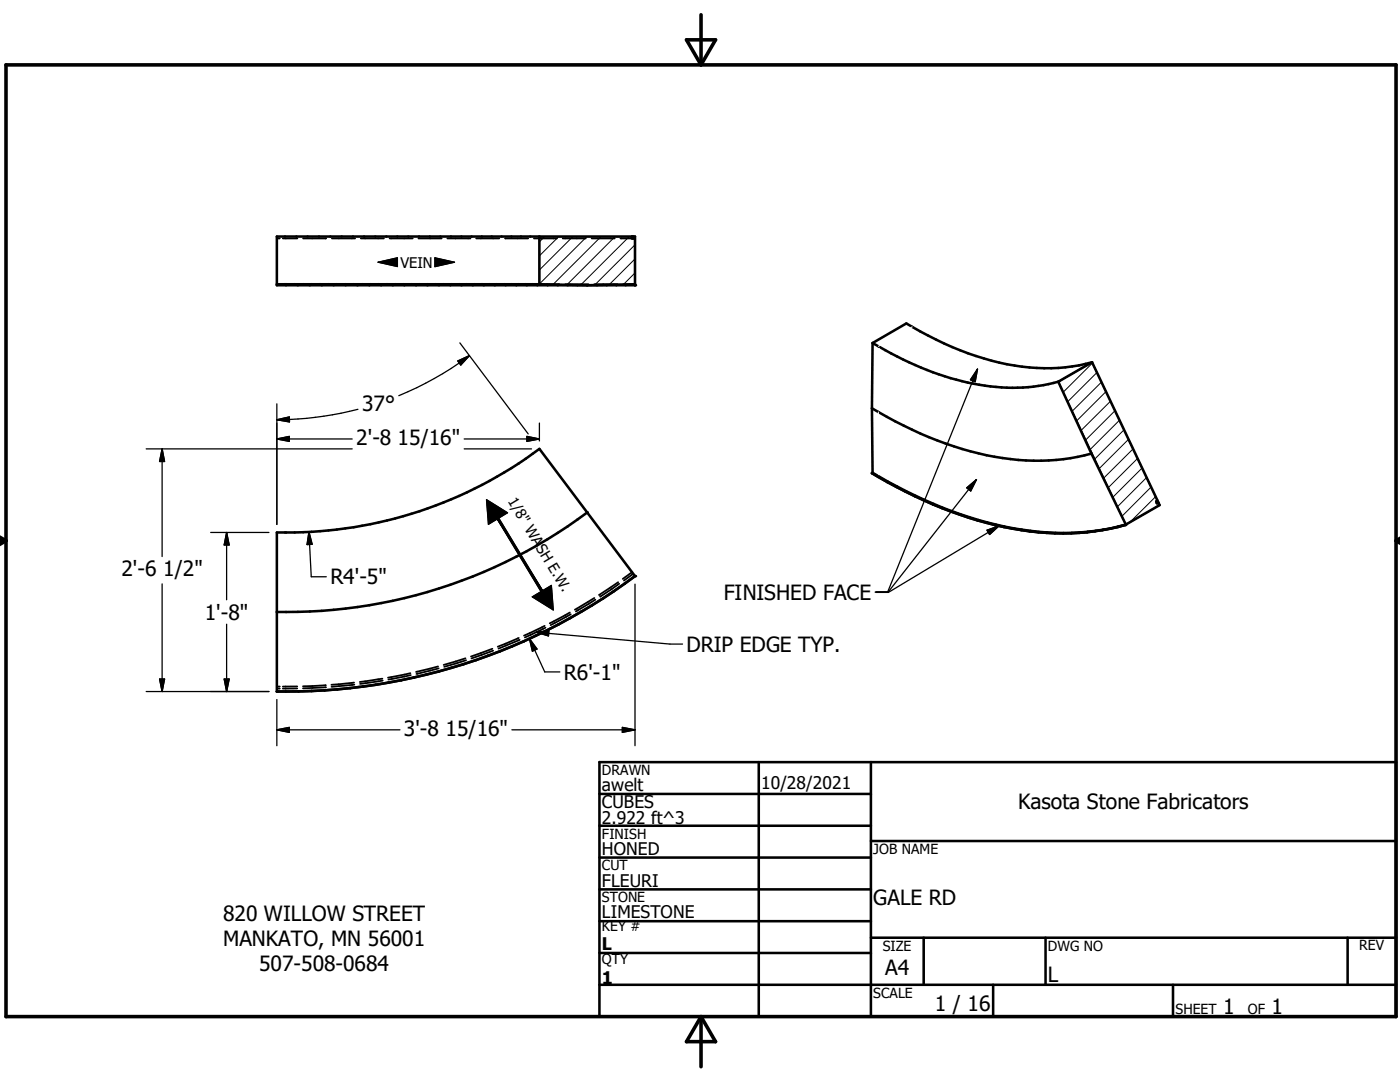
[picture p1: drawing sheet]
<svg xmlns="http://www.w3.org/2000/svg" width="279mm" height="216mm" viewBox="0 0 279 216" stroke-linecap="round" stroke-linejoin="round" font-family="sans-serif">
<g fill="none" stroke="#000" stroke-width=".51">
<path d="M55.3 47.2h71.4v9.7h-71.4zM55.3 56.7h52.3M107.6 56.7l9.6 .2 9.5-.2M107.6 47.2v9.5M126.1 47.2v.4h.3v-.4M174.1 68.4a57.5 57.5 0 0 0 26.9 9 33.4 33.4 0 0 0 10.2-1.2M174.1 68.4l-.1 13.1M174.1 68.4l6.8-3.9a58.4 58.4 0 0 0 24.6 8.8 34 34 0 0 0 12.4-1M211.2 76.2l6.6 14.3M217.9 72.3l13.1 27.6-.3 .2 .2 .3 .3-.1M217.9 72.3l-6.7 3.9M174 81.5a69.7 69.7 0 0 0 29.2 10.3 41.3 41.3 0 0 0 14.6-1.3"/>
<path d="M174 81.5l.1 12.8M174.1 94.3l-.1 .1a82.3 82.3 0 0 0 31.5 11.6 46.9 46.9 0 0 0 19.2-1.3M174.1 94.3a80.6 80.6 0 0 0 33.2 11.8 47.1 47.1 0 0 0 17.4-1.4M217.8 90.5l6.9 14.2M55.3 106.2a84.5 84.5 0 0 0 52.3-16.6l19.1 25.4a116.2 116.2 0 0 1-71.4 23zM117.2 102.3a100.6 100.6 0 0 1-61.9 19.8M231.2 100.3h-.3M231.2 100.3l.2 .5-6.7 3.9M119.6 158.4h54.2M119.6 152.1h159v50.8h-159zM151.4 152.1v50.8M173.8 152.1v50.8"/>
<path d="M119.6 164.8h54.2M119.6 171.1h54.2M119.6 177.5h54.2M173.8 167.8h104.8M119.6 183.8h54.2M119.6 190.2h54.2M119.6 196.5h159M173.8 187.1h104.8M184.3 187.1v9.4M198.2 196.5v6.4M208.7 187.1v9.4M234.1 196.5v6.4"/>
<path d="M268.9 187.1v9.4"/>
</g>
<g fill="none" stroke="#000" stroke-width=".36">
<path d="M55.3 56.7h.5M55.3 47.6h.5M56.4 56.7h2.9M56.4 47.6h2.9M60.5 47.6h4.6M60.5 56.7h4.7M66.2 47.6h4.7M66.3 56.7h4.7M72 47.6h4.6M72.1 56.7h4.7M77.8 47.6h4.6M77.9 56.7h4.7"/>
<path d="M83.5 47.6h4.6M83.7 56.7h4.7M89.3 47.6h4.6M89.6 56.7h4.6M95 47.6h4.6M95.4 56.7h4.6M100.8 47.6h4.6M101.2 56.7h4.6M106.6 47.6h4.6M107 56.7h4.6M112.3 47.6h4.6M112.8 56.7h4.6"/>
<path d="M118.1 47.6h4.6M118.6 56.7h4.6M123.8 47.6h2.3M124.4 56.7h2.3M175.4 95.1l-.1 .1M118.6 119.3l-3.9 2.4M118.8 119.7l-3.9 2.3M119.6 118.7h.1M123.4 116.2l-3.8 2.5M123.6 116.5l-3.8 2.5M126.1 114.2l-1.8 1.3M126.4 114.5l-1.9 1.3"/>
<path d="M55.3 137.4h.5M55.3 137h.5M59.3 137.4h-2.9M59.3 137h-2.9M65 136.7l-4.5 .2M65 137.1l-4.5 .3M70.7 136.2l-4.6 .4M70.7 136.6l-4.5 .4M76.3 135.4l-4.5 .7M76.4 135.8l-4.5 .7M81.9 134.3l-4.5 .9M82 134.7l-4.5 .9"/>
<path d="M87.4 133l-4.4 1.1M87.6 133.4l-4.5 1.1M92.9 131.4l-4.4 1.3M93 131.7l-4.4 1.4M98.3 129.5l-4.3 1.5M98.4 129.8l-4.3 1.6M103.5 127.3l-4.2 1.7M103.7 127.7l-4.2 1.7M108.7 124.9l-4.1 1.9M108.9 125.2l-4.2 2M113.7 122.2l-4 2.2M113.9 122.6l-4 2.1"/>
</g>
<g fill="#000">
<circle cx="82.6" cy="56.7" r=".18"/>
<circle cx="126.4" cy="47.6" r=".25"/>
<circle cx="126.7" cy="56.9" r=".25"/>
<circle cx="174" cy="94.4" r=".25"/>
<circle cx="117.2" cy="102.3" r=".18"/>
<circle cx="126.7" cy="115" r=".25"/>
<circle cx="224.6" cy="104.8" r=".25"/>
<circle cx="230.9" cy="100.4" r=".25"/>
<circle cx="55.3" cy="138" r=".25"/>
</g>
<path d="M175.5 69.2l-.2 13 .1 12.9M182.1 65.2l-6.8 3.9" fill="none" stroke="#fff" stroke-width=".2"/>
<path d="M75.4 52.3l3.9-.9v1.8zM86.8 51.4l3.9 .9-3.9 .9zM97.1 99.7l4.2 2.6-3.8 2.3zM99.2 103.6l.3-.2 8.8 14.5zM99.2 103.6l9.1 14.3-.3 .2zM106.2 119.1l3.8-2.3 .4 4.9z" fill="#000" stroke="#000" stroke-width=".2"/>
<g fill="none" stroke="#000" stroke-width=".2">
<path d="M108.7 47.2l-1.1 1.1M111.5 47.2l-3.9 3.9M114.3 47.2l-6.7 6.7M117.1 47.2l-9.5 9.5M119.9 47.2l-9.7 9.7M122.7 47.2l-9.7 9.7M125.6 47.2l-9.8 9.7M126.7 54.5l-2.4 2.4M126.7 51.7l-5.2 5.2M126.7 48.8l-8.1 8.1M211.8 75.8l-.5 .5M218 72.4l-5.8 5.8"/>
<path d="M218.9 74.3l-5.8 5.9M219.8 76.2l-5.8 5.9M220.7 78.1l-5.8 5.9M221.6 80l-5.8 5.9M222.5 82l-5.8 5.8M223.4 83.9l-5.8 5.8M224.3 85.8l-5.8 5.8M225.2 87.7l-5.8 5.8M226.1 89.6l-5.8 5.8M227 91.5l-5.8 5.8M227.9 93.4l-5.8 5.8M228.8 95.3l-5.8 5.8"/>
<path d="M229.7 97.2l-5.8 5.8M230.6 99.1l-5.1 5.1"/>
</g>
<path d="M1.2 12.9h277.4v190h-277.4zM137 7.9h5.8l-2.9 5zM139.9 2.9v10M-.1 107.9h1.3M-.1 107.2l1.3 .7M1.2 107.9l-1.2 .7M278.6 107.9h.8M278.6 107.9l.8 .5M279.4 107.4l-.8 .5M139.9 202.9v10M139.9 202.9l2.9 5h-5.8z" fill="none" stroke="#000" stroke-width=".71"/>
<g fill="none" stroke="#000" stroke-width=".25">
<path d="M75.4 52.3l3.9-.9v1.8zM86.8 51.4l3.9 .9-3.9 .9zM107.6 47.2h19.1v9.7h-19.1zM91.4 72l2.3-1-1.7 1.8zM91.8 68.4l13.6 18.2M93.7 71a64.5 64.5 0 0 1-14.1 8M195.1 73.7l-18 44.5h-2.4M195.1 73.7l-.5 2.5-.9-.4zM211.2 76.2l6.7-3.9 13.5 28.5-6.7 3.9zM29.2 89.6h41.1M32.4 89.6v21.4M32.4 89.6l.4 2.5h-1z"/>
<path d="M55.3 87.6l2.4-.5v1zM55.3 80.6v24.1M55.3 87.6h15M55.3 83.8l2.4-.6 .1 1zM71.4 81.7a66.2 66.2 0 0 1-16.1 2.1M92.6 87.6h15M92.6 89.6h13.5M97.1 99.7l4.2 2.6-3.8 2.3zM105.2 87.1l2.4 .5-2.4 .5zM107.6 84.4v3.6M192.9 97.3l2-1.6-1.2 2.3zM194.9 95.7l-17.6 22.4h-2.5"/>
<path d="M32.4 116.5v21.5M42 106.2h11.7M45.2 106.2v13.5M45.2 106.2l.5 2.5h-1zM61.7 106.1l.4 9h3M61.7 106.1l.6 2.5-1 .1zM99.2 103.6l.3-.2 8.8 14.5-.3 .2zM106.2 119.1l3.8-2.3 .4 4.9zM126.7 116.6v32.2M197 105.8l2.4-.9-1.9 1.8zM199.4 104.9l-22.1 13.3h-2.5M29.2 138h24.5"/>
<path d="M31.8 135.5h1l-.4 2.5zM44.7 135.5h1l-.5 2.5zM45.2 124.6v13.4M55.3 139.6v9.2M105.7 127.4l3 6.7h3M105.7 127.4l1.5 2.1-.9 .4zM107 126.2l26.7 2.3h2.5M107 126.2l2.5-.3v1zM55.3 145.6h24.5M55.3 145.6l2.4-.5v1zM102.2 145.6h24.5M124.2 145.1l2.5 .5-2.5 .5z"/>
</g>
<g fill="#000" stroke="#000" stroke-width=".25">
<path d="M91.4 72l2.3-1-1.7 1.8zM195.1 73.7l-.5 2.5-.9-.4zM32.4 89.6l.4 2.5h-1zM55.3 87.6l2.4-.5v1zM55.3 83.8l2.4-.6 .1 1zM105.2 87.1l2.4 .5-2.4 .5zM192.9 97.3l2-1.6-1.2 2.3zM45.2 106.2l.5 2.5h-1zM61.7 106.1l.6 2.5-1 .1zM197 105.8l2.4-.9-1.9 1.8zM31.8 135.5h1l-.4 2.5zM44.7 135.5h1l-.5 2.5z"/>
<path d="M105.7 127.4l1.5 2.1-.9 .4zM107 126.2l2.5-.3v1zM55.3 145.6l2.4-.5v1zM124.2 145.1l2.5 .5-2.5 .5z"/>
</g>
<g font-size="4.2">
<text x="72.3" y="82">37°</text>
<text x="71.1" y="88.9">2'-8 15/16&quot;</text>
<text x="24.3" y="115">2'-6 1/2&quot;</text>
<text x="66" y="116.6">R4'-5&quot;</text>
<text x="144.4" y="119.7">FINISHED FACE</text>
<text x="40.9" y="123.7">1'-8&quot;</text>
<text x="137" y="130">DRIP EDGE TYP.</text>
<text x="112.5" y="135.6">R6'-1&quot;</text>
<text x="80.6" y="146.9">3'-8 15/16&quot;</text>
<text x="203.2" y="161.5">Kasota Stone Fabricators</text>
<text x="44.5" y="183.7">820 WILLOW STREET</text>
<text x="174.3" y="180.5">GALE RD</text>
<text x="44.5" y="188.8">MANKATO, MN 56001</text>
<text x="51.7" y="193.8">507-508-0684</text>
<text x="176.7" y="194.6">A4</text>
<text x="209.1" y="196">L</text>
<text x="186.6" y="201.7">1 / 16</text>
<text x="244.1" y="202.3">1</text>
<text x="253.8" y="202.3">1</text>
</g>
<g font-size="3.5">
<text x="120.1" y="157.9">awelt</text>
<text x="120.1" y="161.2">CUBES</text>
<text x="151.9" y="157.4">10/28/2021</text>
<text x="120.1" y="164.5">2.922 ft^3</text>
<text x="120.1" y="170.6">HONED</text>
<text x="120.1" y="176.9">FLEURI</text>
<text x="120.1" y="183.3">LIMESTONE</text>
<text x="120.1" y="189.7">L</text>
<text x="120.1" y="196.4">1</text>
</g>
<g font-size="2.9">
<text x="79.9" y="53.4">VEIN</text>
<text x="101.3" y="100" transform="rotate(59 101.3 100)">1/8&quot; WASH E.W.</text>
</g>
<g font-size="2.8">
<text x="120.1" y="154.6">DRAWN</text>
<text x="120.1" y="167.3">FINISH</text>
<text x="120.1" y="173.7">CUT</text>
<text x="174.3" y="170.4">JOB NAME</text>
<text x="120.1" y="180">STONE</text>
<text x="120.1" y="185.8">KEY #</text>
<text x="176.2" y="189.7">SIZE</text>
<text x="209.1" y="189.7">DWG NO</text>
<text x="271.3" y="189.7">REV</text>
<text x="120.1" y="192.4">QTY</text>
<text x="174.3" y="199.1">SCALE</text>
<text x="234.6" y="202.3">SHEET</text>
<text x="249" y="202.3">OF</text>
</g>
</svg>
